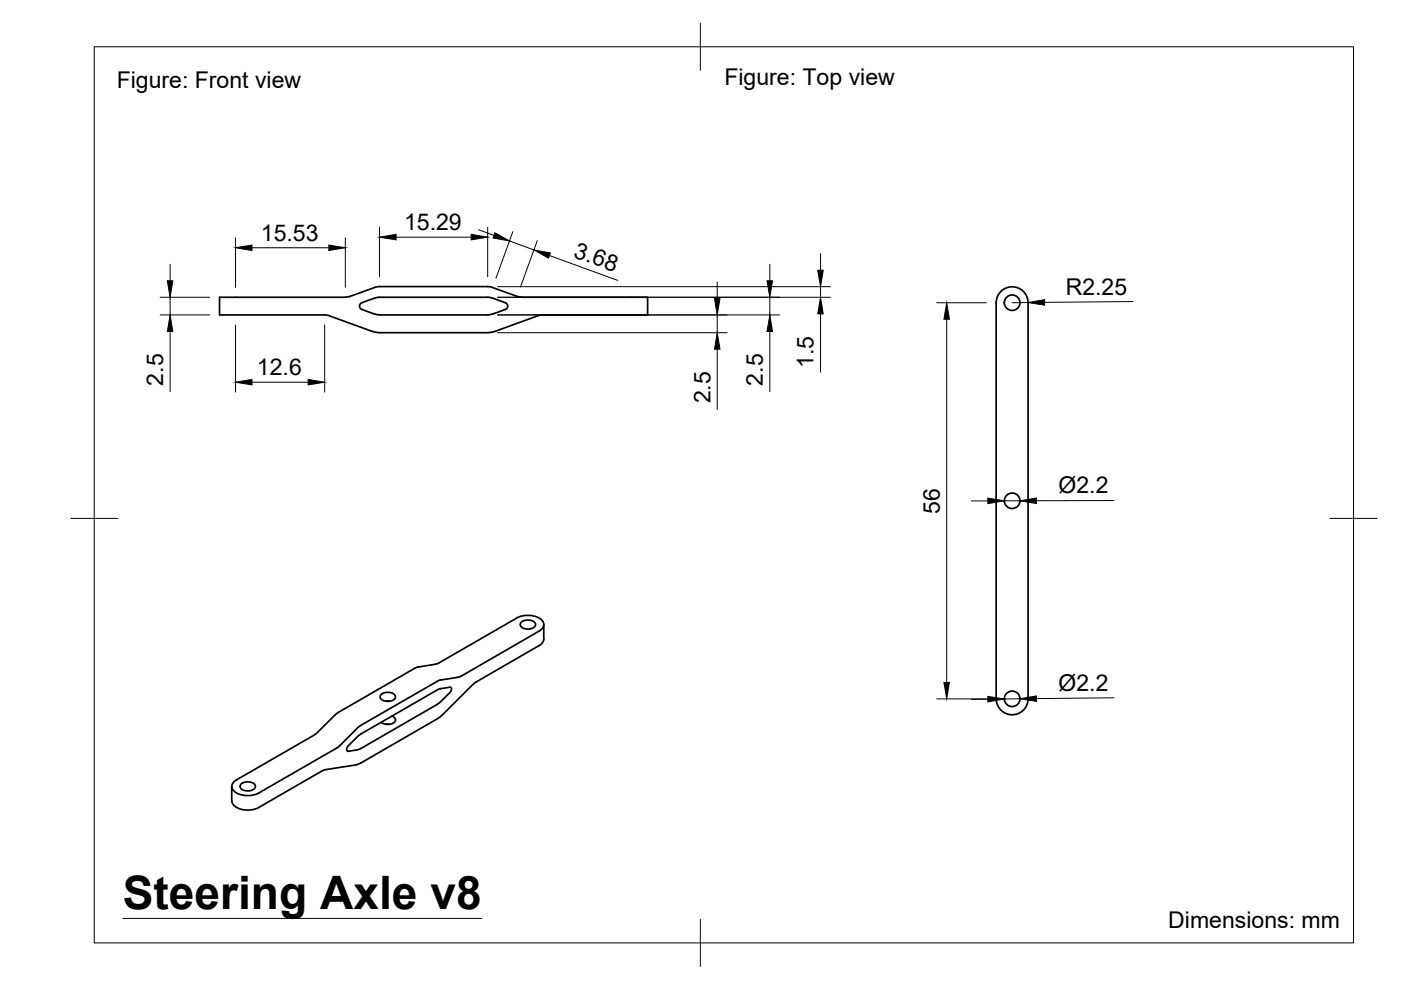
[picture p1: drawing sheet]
<svg xmlns="http://www.w3.org/2000/svg" width="297mm" height="210mm" viewBox="0 0 297 210" stroke-linecap="round" stroke-linejoin="round" font-family="sans-serif">
<!-- layer: Visible -->
<g fill="none" stroke="#000" stroke-width=".36">
<path d="M74.2 62.8l6-2h23.2l.8 .1 5.7 2 .7 .1M74.3 62.8l-1.1 .2h-26.7v3.8h22.6l9.8 3.5M78.9 70.2l1.6 .3M79.4 66.6l1.1 .2M80.5 70.5h22.9M80.5 66.8h22.9M104.4 66.6l-1 .2M104.9 70.2l-1.5 .3M107.1 64.2l-2.9-1.1-.8-.1h-22.9l-.8 .1-3 1.1a.76 .76 0 0 0-.5 .7 .76 .76 0 0 0 .5 .7l2.7 1M107.1 65.6l-2.7 1M107.2 64.2a.75 .75 0 0 1 .5 .7 .75 .75 0 0 1-.5 .7M110.6 63h26.7v3.8h-22.5l-9.9 3.5"/>
<path d="M109.5 131a4.7 4.7 0 0 1 5.6 .8 1.41 1.41 0 0 1-.8 2M109.5 131.1l-16.5 9.5M110.5 132a2.11 2.11 0 0 1 3 .3 1.42 1.42 0 0 1-1.8 1.1 1.26 1.26 0 0 1-1.4-1.1zM114.3 133.8l-16.7 9.6-4.4 .8-.5 .2-16.2 9.4-4.4 4.2M114.3 136.9l-13.4 7.7M115.3 132.4v3.4l-.4 .6-.6 .5M66.6 155.9l-16.5 9.4a1.47 1.47 0 0 0-.9 1.4 1.47 1.47 0 0 0 .9 1.4 5.2 5.2 0 0 0 4.8 0M67.3 155.3l-.7 .5M71 151.6l-3.7 3.7M72.1 158l-.7 .6-16.5 9.5M73.8 158.1l-.1 .3a.54 .54 0 0 0 .1 .9l2-.3M80.8 147.3a2.11 2.11 0 0 1 3 .3 1.42 1.42 0 0 1-1.8 1.1 1.26 1.26 0 0 1-1.4-1.1z"/>
<path d="M81.8 153.5h.9M81.8 148.7h.9M83.1 151.8a.84 .84 0 0 1 .8 .9 .84 .84 0 0 1-.9 .8l-1.3 .1-.9-.5M92.7 149.3l-16.2 9.4-.7 .3M93.1 140.6l-.8 .2-3.6 .6-.8 .3-16.2 9.4-.7 .5M93.4 148.8l-.7 .5M93.8 151.5l-1.1 .9-16.5 9.5-.8 .3-6.4 1M95.4 146.9l-2 1.9M95.4 146.8l.2-.2a.66 .66 0 0 0 0-.9l-2.2 .3-.7 .3-16.2 9.4-2.7 2.5M100.2 145.2l-6.4 6.4M101 144.6l-.8 .6M211.2 148.2v-84a3.4 3.4 0 0 1 3.4-3.4 3.4 3.4 0 0 1 3.4 3.4v84"/>
<path d="M211.2 148.2a3.4 3.4 0 0 0 3.4 3.3 3.4 3.4 0 0 0 3.4-3.3M49.1 166.7v3.1a2.3 2.3 0 0 0 2.1 1.8l2 .1 1.7-.5M51.1 166.3a2.11 2.11 0 0 1 3 .3 1.42 1.42 0 0 1-1.8 1.1 1.26 1.26 0 0 1-1.4-1.1zM69 163.2l-.7 .3-13.4 7.7"/>
<circle cx="214.6" cy="64.2" r="1.65"/>
<circle cx="214.6" cy="106.2" r="1.65"/>
<circle cx="214.6" cy="148.2" r="1.65"/>
</g>
<!-- layer: BORDER -->
<path d="M20 9.9h267v190h-267zM148.5 4.9v10M15 109.9h10M282 109.9h10M148.5 194.9v10" fill="none" stroke="#000" stroke-width=".21"/>
<!-- layer: Notes -->
<path d="M26 194.7h76.1" fill="none" stroke="#000" stroke-width=".21"/>
<!-- layer: FD_Dimensions -->
<g fill="none" stroke="#000" stroke-width=".21">
<path d="M36.1 56v3.5M49.9 50.4v10.5M53.4 52.5h16.3M73.2 50.4v10.5M80.5 48.2v10.5M84 50.3h15.9M101.5 48.7l3.2 1.2M103.4 48.2v10.5M108 51.1l5.2 1.9M108.7 49.1l-3.5 9.9M113.9 51l-3.6 9.9M116.5 54.2l14.5 5.3"/>
<path d="M152.1 59.8v3.5M163.2 56v3.5M174 53.8v3.5M34 63h10.4M34 66.8h10.4M36.1 63v3.8M36.1 70.3v12.7M49.9 68.9v14.2M68.8 68.9v14.2M105.5 63h70.6M105.5 66.8h59.8M105.5 60.8h70.6"/>
<path d="M105.5 70.5h48.7M152.1 66.8v3.7M152.1 74v12.8M163.2 63v3.8M163.2 70.3v12.7M174 60.8v2.2M174 66.5v12.4M198.6 64.2h10.5M200.7 67.7v77M218 64.1l-3.4 .1M240.2 63.9l-18.7 .2M53.4 81h11.9"/>
<path d="M205.9 106.2h3.5M212.9 106.2h3.3M236.2 106.1l-16.5 .1M198.6 148.2h10.5M209.4 148.2l-3.5 .1M216.2 148.2h-3.3M236.2 147.9l-16.5 .2"/>
</g>
<g fill="#000" stroke="#000" stroke-width=".21">
<path d="M35.5 59.5h1.1l-.5 3.5zM49.9 52.5l3.5-.5v1.1zM69.7 52l3.5 .5-3.5 .6zM80.5 50.3l3.5-.6v1.2zM99.9 49.7l3.5 .6-3.5 .6zM104.9 49.4l3.1 1.7-3.5-.6zM113.2 53l3.5 .6-.4 1.1zM162.6 59.5h1.2l-.6 3.5zM173.4 57.3h1.1l-.5 3.5zM36.1 66.8l.5 3.5h-1.1zM151.5 63.3h1.2l-.6 3.5zM152.1 70.5l.6 3.5h-1.2z"/>
<path d="M163.2 66.8l.6 3.5h-1.2zM174 63l.5 3.5h-1.1zM200.7 64.2l.6 3.5h-1.2zM218 64.1l3.5-.6v1.2zM49.9 81l3.5-.6v1.2zM65.3 80.4l3.5 .6-3.5 .6zM209.4 105.6l3.5 .6-3.5 .6zM216.2 106.2l3.5-.6v1.2zM200.1 144.7h1.2l-.6 3.5zM209.4 147.7l3.5 .5-3.5 .6zM216.2 148.2l3.5-.7 .1 1.2z"/>
</g>
<text font-size="9.8" x="26" y="192.7">Steering Axle v8</text>
<g font-size="4.9">
<text x="153.6" y="18">Figure: Top view</text>
<text x="24.7" y="18.6">Figure: Front view</text>
<text x="55.3" y="51.1">15.53</text>
<text x="85.7" y="48.8">15.29</text>
<text x="121.4" y="54.4" transform="rotate(20 121.4 54.4)">3.68</text>
<text x="226" y="62.6" transform="rotate(-1 226 62.6)">R2.25</text>
<text x="34.6" y="81.8" transform="rotate(-90 34.6 81.8)">2.5</text>
<text x="54.5" y="79.6">12.6</text>
<text x="161.8" y="81.8" transform="rotate(-90 161.8 81.8)">2.5</text>
<text x="172.5" y="78" transform="rotate(-90 172.5 78)">1.5</text>
<text x="150.6" y="85.5" transform="rotate(-90 150.6 85.5)">2.5</text>
<text x="224.4" y="104.6">Ø2.2</text>
<text x="199.3" y="108.9" transform="rotate(-90 199.3 108.9)">56</text>
<text x="224.4" y="146.5" transform="rotate(-1 224.4 146.5)">Ø2.2</text>
<text x="247.7" y="196.8">Dimensions: mm</text>
</g>
</svg>
